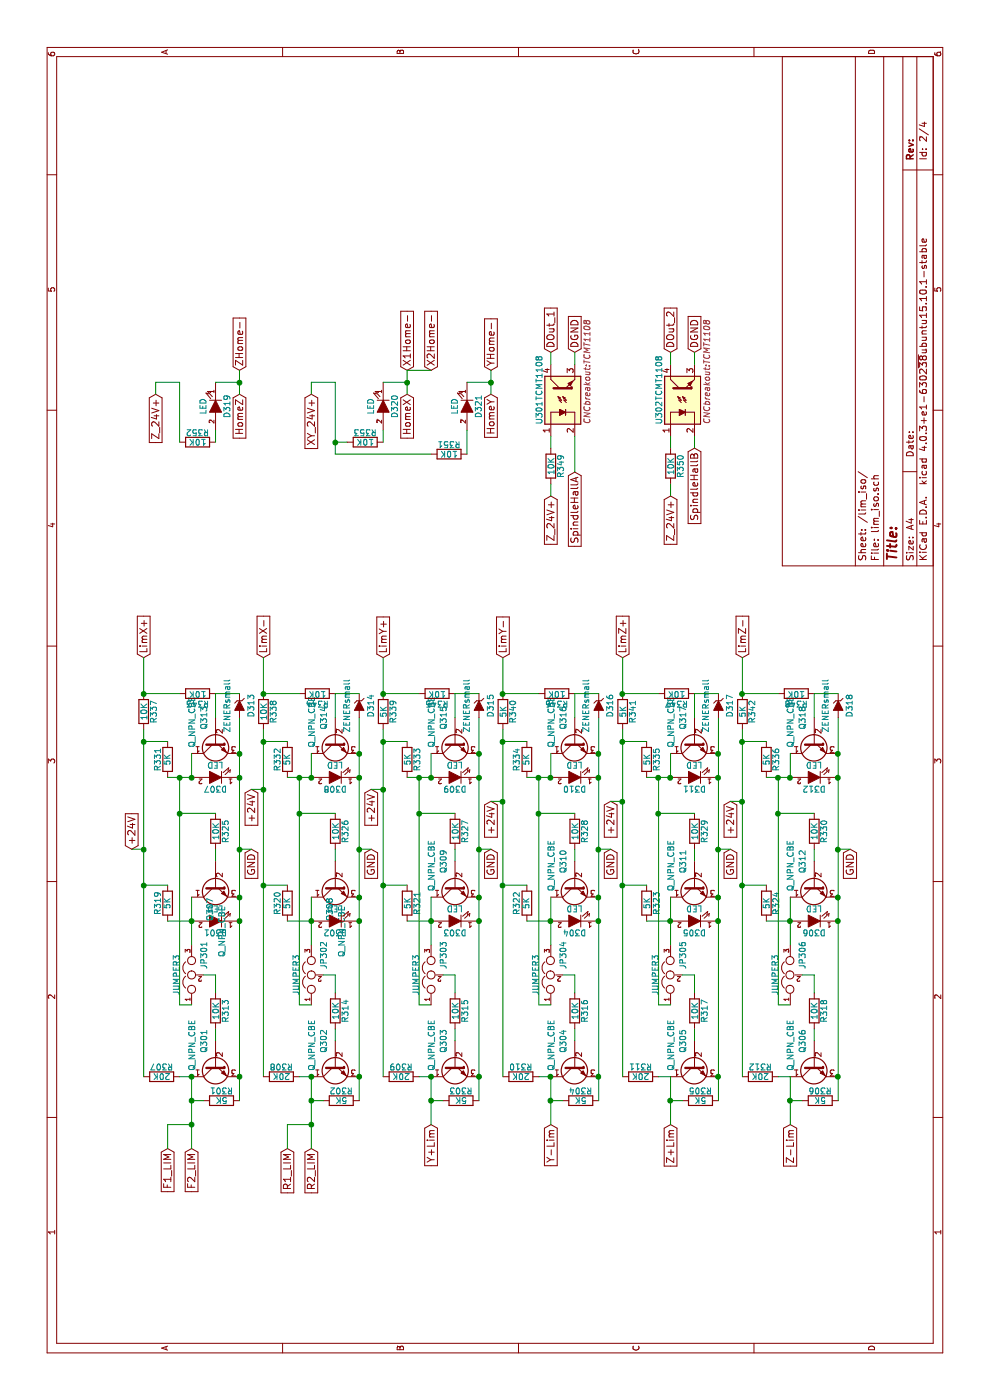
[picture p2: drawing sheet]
EESchema Schematic File Version 2
LIBS:power
LIBS:device
LIBS:transistors
LIBS:conn
LIBS:linear
LIBS:regul
LIBS:74xx
LIBS:cmos4000
LIBS:adc-dac
LIBS:memory
LIBS:xilinx
LIBS:microcontrollers
LIBS:dsp
LIBS:microchip
LIBS:analog_switches
LIBS:motorola
LIBS:texas
LIBS:intel
LIBS:audio
LIBS:interface
LIBS:digital-audio
LIBS:philips
LIBS:display
LIBS:cypress
LIBS:siliconi
LIBS:opto
LIBS:atmel
LIBS:contrib
LIBS:valves
LIBS:references
LIBS:FabLab
LIBS:CNCbreakout-cache
EELAYER 25 0
EELAYER END
$Descr A4 11693 8268
encoding utf-8
Sheet 2 4
Title ""
Date ""
Rev ""
Comp ""
Comment1 ""
Comment2 ""
Comment3 ""
Comment4 ""
$EndDescr
$Comp
L R R337
U 1 1
P 5750 1200
F 0 "R337" V 5830 1200 50  0000 C CNN
F 1 "10K" V 5750 1200 50  0000 C CNN
F 2 "Resistors_SMD:R_1206" V 5680 1200 50  0001 C CNN
F 3 "" H 5750 1200 50  0000 C CNN
	1    5750 1200
	0    1    1    0   
$EndComp
$Comp
L R R325
U 1 1
P 4750 1800
F 0 "R325" V 4830 1800 50  0000 C CNN
F 1 "10K" V 4750 1800 50  0000 C CNN
F 2 "Resistors_SMD:R_1206" V 4680 1800 50  0001 C CNN
F 3 "" H 4750 1800 50  0000 C CNN
	1    4750 1800
	0    1    1    0   
$EndComp
Text GLabel 4600 2100 0    60   Input ~ 0
GND
$Comp
L Q_NPN_CBE Q313
U 1 1
P 5500 1800
F 0 "Q313" H 5400 1900 50  0000 R CNN
F 1 "Q_NPN_CBE" H 5550 2000 50  0000 R CNN
F 2 "TO_SOT_Packages_SMD:SOT-23" H 5700 1900 50  0001 C CNN
F 3 "" H 5500 1800 50  0000 C CNN
	1    5500 1800
	-1   0    0    -1  
$EndComp
$Comp
L R R313
U 1 1
P 3250 1800
F 0 "R313" V 3330 1800 50  0000 C CNN
F 1 "10K" V 3250 1800 50  0000 C CNN
F 2 "Resistors_SMD:R_1206" V 3180 1800 50  0001 C CNN
F 3 "" H 3250 1800 50  0000 C CNN
	1    3250 1800
	0    1    1    0   
$EndComp
$Comp
L LED D301
U 1 1
P 4000 1800
F 0 "D301" H 4000 1900 50  0000 C CNN
F 1 "LED" H 4000 1700 50  0000 C CNN
F 2 "LEDs:LED_1206" H 4000 1800 50  0001 C CNN
F 3 "" H 4000 1800 50  0000 C CNN
	1    4000 1800
	0    -1   -1   0   
$EndComp
$Comp
L LED D307
U 1 1
P 5200 1800
F 0 "D307" H 5200 1900 50  0000 C CNN
F 1 "LED" H 5200 1700 50  0000 C CNN
F 2 "LEDs:LED_1206" H 5200 1800 50  0001 C CNN
F 3 "" H 5200 1800 50  0000 C CNN
	1    5200 1800
	0    -1   -1   0   
$EndComp
$Comp
L R R319
U 1 1
P 4150 1400
F 0 "R319" V 4230 1400 50  0000 C CNN
F 1 "5K" V 4150 1400 50  0000 C CNN
F 2 "Resistors_SMD:R_1206" V 4080 1400 50  0001 C CNN
F 3 "" H 4150 1400 50  0000 C CNN
	1    4150 1400
	0    -1   -1   0   
$EndComp
$Comp
L R R331
U 1 1
P 5350 1400
F 0 "R331" V 5430 1400 50  0000 C CNN
F 1 "5K" V 5350 1400 50  0000 C CNN
F 2 "Resistors_SMD:R_1206" V 5280 1400 50  0001 C CNN
F 3 "" H 5350 1400 50  0000 C CNN
	1    5350 1400
	0    -1   -1   0   
$EndComp
Text GLabel 4600 1100 2    60   Input ~ 0
+24V
$Comp
L Q_NPN_CBE Q308
U 1 1
P 4300 2800
F 0 "Q308" H 4600 2850 50  0000 R CNN
F 1 "Q_NPN_CBE" H 4900 2750 50  0000 R CNN
F 2 "TO_SOT_Packages_SMD:SOT-23" H 4500 2900 50  0001 C CNN
F 3 "" H 4300 2800 50  0000 C CNN
	1    4300 2800
	-1   0    0    -1  
$EndComp
$Comp
L R R338
U 1 1
P 5750 2200
F 0 "R338" V 5830 2200 50  0000 C CNN
F 1 "10K" V 5750 2200 50  0000 C CNN
F 2 "Resistors_SMD:R_1206" V 5680 2200 50  0001 C CNN
F 3 "" H 5750 2200 50  0000 C CNN
	1    5750 2200
	0    1    1    0   
$EndComp
$Comp
L R R326
U 1 1
P 4750 2800
F 0 "R326" V 4830 2800 50  0000 C CNN
F 1 "10K" V 4750 2800 50  0000 C CNN
F 2 "Resistors_SMD:R_1206" V 4680 2800 50  0001 C CNN
F 3 "" H 4750 2800 50  0000 C CNN
	1    4750 2800
	0    1    1    0   
$EndComp
Text GLabel 4600 3100 0    60   Input ~ 0
GND
$Comp
L Q_NPN_CBE Q314
U 1 1
P 5500 2800
F 0 "Q314" H 5400 2900 50  0000 R CNN
F 1 "Q_NPN_CBE" H 5550 3000 50  0000 R CNN
F 2 "TO_SOT_Packages_SMD:SOT-23" H 5700 2900 50  0001 C CNN
F 3 "" H 5500 2800 50  0000 C CNN
	1    5500 2800
	-1   0    0    -1  
$EndComp
$Comp
L R R314
U 1 1
P 3250 2800
F 0 "R314" V 3330 2800 50  0000 C CNN
F 1 "10K" V 3250 2800 50  0000 C CNN
F 2 "Resistors_SMD:R_1206" V 3180 2800 50  0001 C CNN
F 3 "" H 3250 2800 50  0000 C CNN
	1    3250 2800
	0    1    1    0   
$EndComp
$Comp
L LED D302
U 1 1
P 4000 2800
F 0 "D302" H 4000 2900 50  0000 C CNN
F 1 "LED" H 4000 2700 50  0000 C CNN
F 2 "LEDs:LED_1206" H 4000 2800 50  0001 C CNN
F 3 "" H 4000 2800 50  0000 C CNN
	1    4000 2800
	0    -1   -1   0   
$EndComp
$Comp
L LED D308
U 1 1
P 5200 2800
F 0 "D308" H 5200 2900 50  0000 C CNN
F 1 "LED" H 5200 2700 50  0000 C CNN
F 2 "LEDs:LED_1206" H 5200 2800 50  0001 C CNN
F 3 "" H 5200 2800 50  0000 C CNN
	1    5200 2800
	0    -1   -1   0   
$EndComp
$Comp
L R R332
U 1 1
P 5350 2400
F 0 "R332" V 5430 2400 50  0000 C CNN
F 1 "5K" V 5350 2400 50  0000 C CNN
F 2 "Resistors_SMD:R_1206" V 5280 2400 50  0001 C CNN
F 3 "" H 5350 2400 50  0000 C CNN
	1    5350 2400
	0    1    -1   0   
$EndComp
Text GLabel 5100 2100 0    60   Input ~ 0
+24V
$Comp
L R R339
U 1 1
P 5750 3200
F 0 "R339" V 5830 3200 50  0000 C CNN
F 1 "5K" V 5750 3200 50  0000 C CNN
F 2 "Resistors_SMD:R_1206" V 5680 3200 50  0001 C CNN
F 3 "" H 5750 3200 50  0000 C CNN
	1    5750 3200
	0    1    1    0   
$EndComp
$Comp
L R R327
U 1 1
P 4750 3800
F 0 "R327" V 4830 3800 50  0000 C CNN
F 1 "10K" V 4750 3800 50  0000 C CNN
F 2 "Resistors_SMD:R_1206" V 4680 3800 50  0001 C CNN
F 3 "" H 4750 3800 50  0000 C CNN
	1    4750 3800
	0    1    1    0   
$EndComp
Text GLabel 4600 4100 0    60   Input ~ 0
GND
$Comp
L Q_NPN_CBE Q315
U 1 1
P 5500 3800
F 0 "Q315" H 5400 3900 50  0000 R CNN
F 1 "Q_NPN_CBE" H 5550 4000 50  0000 R CNN
F 2 "TO_SOT_Packages_SMD:SOT-23" H 5700 3900 50  0001 C CNN
F 3 "" H 5500 3800 50  0000 C CNN
	1    5500 3800
	-1   0    0    -1  
$EndComp
$Comp
L R R315
U 1 1
P 3250 3800
F 0 "R315" V 3330 3800 50  0000 C CNN
F 1 "10K" V 3250 3800 50  0000 C CNN
F 2 "Resistors_SMD:R_1206" V 3180 3800 50  0001 C CNN
F 3 "" H 3250 3800 50  0000 C CNN
	1    3250 3800
	0    1    1    0   
$EndComp
$Comp
L LED D303
U 1 1
P 4000 3800
F 0 "D303" H 4000 3900 50  0000 C CNN
F 1 "LED" H 4000 3700 50  0000 C CNN
F 2 "LEDs:LED_1206" H 4000 3800 50  0001 C CNN
F 3 "" H 4000 3800 50  0000 C CNN
	1    4000 3800
	0    -1   -1   0   
$EndComp
$Comp
L LED D309
U 1 1
P 5200 3800
F 0 "D309" H 5200 3900 50  0000 C CNN
F 1 "LED" H 5200 3700 50  0000 C CNN
F 2 "LEDs:LED_1206" H 5200 3800 50  0001 C CNN
F 3 "" H 5200 3800 50  0000 C CNN
	1    5200 3800
	0    -1   -1   0   
$EndComp
$Comp
L R R333
U 1 1
P 5350 3400
F 0 "R333" V 5430 3400 50  0000 C CNN
F 1 "5K" V 5350 3400 50  0000 C CNN
F 2 "Resistors_SMD:R_1206" V 5280 3400 50  0001 C CNN
F 3 "" H 5350 3400 50  0000 C CNN
	1    5350 3400
	0    1    1    0   
$EndComp
Text GLabel 5100 3100 0    60   Input ~ 0
+24V
$Comp
L R R340
U 1 1
P 5750 4200
F 0 "R340" V 5830 4200 50  0000 C CNN
F 1 "5K" V 5750 4200 50  0000 C CNN
F 2 "Resistors_SMD:R_1206" V 5680 4200 50  0001 C CNN
F 3 "" H 5750 4200 50  0000 C CNN
	1    5750 4200
	0    1    1    0   
$EndComp
$Comp
L R R328
U 1 1
P 4750 4800
F 0 "R328" V 4830 4800 50  0000 C CNN
F 1 "10K" V 4750 4800 50  0000 C CNN
F 2 "Resistors_SMD:R_1206" V 4680 4800 50  0001 C CNN
F 3 "" H 4750 4800 50  0000 C CNN
	1    4750 4800
	0    1    1    0   
$EndComp
Text GLabel 4600 5100 0    60   Input ~ 0
GND
$Comp
L Q_NPN_CBE Q316
U 1 1
P 5500 4800
F 0 "Q316" H 5400 4900 50  0000 R CNN
F 1 "Q_NPN_CBE" H 5550 5000 50  0000 R CNN
F 2 "TO_SOT_Packages_SMD:SOT-23" H 5700 4900 50  0001 C CNN
F 3 "" H 5500 4800 50  0000 C CNN
	1    5500 4800
	-1   0    0    -1  
$EndComp
$Comp
L R R316
U 1 1
P 3250 4800
F 0 "R316" V 3330 4800 50  0000 C CNN
F 1 "10K" V 3250 4800 50  0000 C CNN
F 2 "Resistors_SMD:R_1206" V 3180 4800 50  0001 C CNN
F 3 "" H 3250 4800 50  0000 C CNN
	1    3250 4800
	0    1    1    0   
$EndComp
$Comp
L LED D304
U 1 1
P 4000 4800
F 0 "D304" H 4000 4900 50  0000 C CNN
F 1 "LED" H 4000 4700 50  0000 C CNN
F 2 "LEDs:LED_1206" H 4000 4800 50  0001 C CNN
F 3 "" H 4000 4800 50  0000 C CNN
	1    4000 4800
	0    -1   -1   0   
$EndComp
$Comp
L LED D310
U 1 1
P 5200 4800
F 0 "D310" H 5200 4900 50  0000 C CNN
F 1 "LED" H 5200 4700 50  0000 C CNN
F 2 "LEDs:LED_1206" H 5200 4800 50  0001 C CNN
F 3 "" H 5200 4800 50  0000 C CNN
	1    5200 4800
	0    -1   -1   0   
$EndComp
$Comp
L R R334
U 1 1
P 5350 4400
F 0 "R334" V 5430 4400 50  0000 C CNN
F 1 "5K" V 5350 4400 50  0000 C CNN
F 2 "Resistors_SMD:R_1206" V 5280 4400 50  0001 C CNN
F 3 "" H 5350 4400 50  0000 C CNN
	1    5350 4400
	0    1    -1   0   
$EndComp
Text GLabel 5000 4100 0    60   Input ~ 0
+24V
$Comp
L R R341
U 1 1
P 5750 5200
F 0 "R341" V 5830 5200 50  0000 C CNN
F 1 "5K" V 5750 5200 50  0000 C CNN
F 2 "Resistors_SMD:R_1206" V 5680 5200 50  0001 C CNN
F 3 "" H 5750 5200 50  0000 C CNN
	1    5750 5200
	0    1    1    0   
$EndComp
$Comp
L R R329
U 1 1
P 4750 5800
F 0 "R329" V 4830 5800 50  0000 C CNN
F 1 "10K" V 4750 5800 50  0000 C CNN
F 2 "Resistors_SMD:R_1206" V 4680 5800 50  0001 C CNN
F 3 "" H 4750 5800 50  0000 C CNN
	1    4750 5800
	0    1    1    0   
$EndComp
Text GLabel 4600 6100 0    60   Input ~ 0
GND
$Comp
L Q_NPN_CBE Q317
U 1 1
P 5500 5800
F 0 "Q317" H 5400 5900 50  0000 R CNN
F 1 "Q_NPN_CBE" H 5550 6000 50  0000 R CNN
F 2 "TO_SOT_Packages_SMD:SOT-23" H 5700 5900 50  0001 C CNN
F 3 "" H 5500 5800 50  0000 C CNN
	1    5500 5800
	-1   0    0    -1  
$EndComp
$Comp
L R R317
U 1 1
P 3250 5800
F 0 "R317" V 3330 5800 50  0000 C CNN
F 1 "10K" V 3250 5800 50  0000 C CNN
F 2 "Resistors_SMD:R_1206" V 3180 5800 50  0001 C CNN
F 3 "" H 3250 5800 50  0000 C CNN
	1    3250 5800
	0    1    1    0   
$EndComp
$Comp
L LED D305
U 1 1
P 4000 5800
F 0 "D305" H 4000 5900 50  0000 C CNN
F 1 "LED" H 4000 5700 50  0000 C CNN
F 2 "LEDs:LED_1206" H 4000 5800 50  0001 C CNN
F 3 "" H 4000 5800 50  0000 C CNN
	1    4000 5800
	0    -1   -1   0   
$EndComp
$Comp
L LED D311
U 1 1
P 5200 5800
F 0 "D311" H 5200 5900 50  0000 C CNN
F 1 "LED" H 5200 5700 50  0000 C CNN
F 2 "LEDs:LED_1206" H 5200 5800 50  0001 C CNN
F 3 "" H 5200 5800 50  0000 C CNN
	1    5200 5800
	0    -1   -1   0   
$EndComp
$Comp
L R R323
U 1 1
P 4150 5400
F 0 "R323" V 4230 5400 50  0000 C CNN
F 1 "5K" V 4150 5400 50  0000 C CNN
F 2 "Resistors_SMD:R_1206" V 4080 5400 50  0001 C CNN
F 3 "" H 4150 5400 50  0000 C CNN
	1    4150 5400
	0    1    1    0   
$EndComp
$Comp
L R R335
U 1 1
P 5350 5400
F 0 "R335" V 5430 5400 50  0000 C CNN
F 1 "5K" V 5350 5400 50  0000 C CNN
F 2 "Resistors_SMD:R_1206" V 5280 5400 50  0001 C CNN
F 3 "" H 5350 5400 50  0000 C CNN
	1    5350 5400
	0    1    1    0   
$EndComp
Text GLabel 5000 5100 0    60   Input ~ 0
+24V
$Comp
L R R342
U 1 1
P 5750 6200
F 0 "R342" V 5830 6200 50  0000 C CNN
F 1 "5K" V 5750 6200 50  0000 C CNN
F 2 "Resistors_SMD:R_1206" V 5680 6200 50  0001 C CNN
F 3 "" H 5750 6200 50  0000 C CNN
	1    5750 6200
	0    1    1    0   
$EndComp
$Comp
L R R330
U 1 1
P 4750 6800
F 0 "R330" V 4830 6800 50  0000 C CNN
F 1 "10K" V 4750 6800 50  0000 C CNN
F 2 "Resistors_SMD:R_1206" V 4680 6800 50  0001 C CNN
F 3 "" H 4750 6800 50  0000 C CNN
	1    4750 6800
	0    1    1    0   
$EndComp
Text GLabel 4600 7100 0    60   Input ~ 0
GND
$Comp
L Q_NPN_CBE Q318
U 1 1
P 5500 6800
F 0 "Q318" H 5400 6900 50  0000 R CNN
F 1 "Q_NPN_CBE" H 5550 7000 50  0000 R CNN
F 2 "TO_SOT_Packages_SMD:SOT-23" H 5700 6900 50  0001 C CNN
F 3 "" H 5500 6800 50  0000 C CNN
	1    5500 6800
	-1   0    0    -1  
$EndComp
$Comp
L R R318
U 1 1
P 3250 6800
F 0 "R318" V 3330 6800 50  0000 C CNN
F 1 "10K" V 3250 6800 50  0000 C CNN
F 2 "Resistors_SMD:R_1206" V 3180 6800 50  0001 C CNN
F 3 "" H 3250 6800 50  0000 C CNN
	1    3250 6800
	0    1    1    0   
$EndComp
$Comp
L LED D306
U 1 1
P 4000 6800
F 0 "D306" H 4000 6900 50  0000 C CNN
F 1 "LED" H 4000 6700 50  0000 C CNN
F 2 "LEDs:LED_1206" H 4000 6800 50  0001 C CNN
F 3 "" H 4000 6800 50  0000 C CNN
	1    4000 6800
	0    -1   -1   0   
$EndComp
$Comp
L LED D312
U 1 1
P 5200 6800
F 0 "D312" H 5200 6900 50  0000 C CNN
F 1 "LED" H 5200 6700 50  0000 C CNN
F 2 "LEDs:LED_1206" H 5200 6800 50  0001 C CNN
F 3 "" H 5200 6800 50  0000 C CNN
	1    5200 6800
	0    -1   -1   0   
$EndComp
$Comp
L R R336
U 1 1
P 5350 6400
F 0 "R336" V 5430 6400 50  0000 C CNN
F 1 "5K" V 5350 6400 50  0000 C CNN
F 2 "Resistors_SMD:R_1206" V 5280 6400 50  0001 C CNN
F 3 "" H 5350 6400 50  0000 C CNN
	1    5350 6400
	0    1    1    0   
$EndComp
Text GLabel 5000 6100 0    60   Input ~ 0
+24V
Text GLabel 6200 6200 2    60   Input ~ 0
LimZ-
Text GLabel 6200 5200 2    60   Input ~ 0
LimZ+
Text GLabel 6200 1200 2    60   Input ~ 0
LimX+
Text GLabel 6200 2200 2    60   Input ~ 0
LimX-
Text GLabel 6200 3200 2    60   Input ~ 0
LimY+
Text GLabel 6200 4200 2    60   Input ~ 0
LimY-
Text GLabel 2100 1400 0    60   Input ~ 0
F1_LIM
Text GLabel 2100 1600 0    60   Input ~ 0
F2_LIM
Text GLabel 2100 2600 0    60   Input ~ 0
R2_LIM
Text GLabel 2100 2400 0    60   Input ~ 0
R1_LIM
$Comp
L R R321
U 1 1
P 4150 3400
F 0 "R321" V 4230 3400 50  0000 C CNN
F 1 "5K" V 4150 3400 50  0000 C CNN
F 2 "Resistors_SMD:R_1206" V 4080 3400 50  0001 C CNN
F 3 "" H 4150 3400 50  0000 C CNN
	1    4150 3400
	0    1    1    0   
$EndComp
$Comp
L R R322
U 1 1
P 4150 4400
F 0 "R322" V 4230 4400 50  0000 C CNN
F 1 "5K" V 4150 4400 50  0000 C CNN
F 2 "Resistors_SMD:R_1206" V 4080 4400 50  0001 C CNN
F 3 "" H 4150 4400 50  0000 C CNN
	1    4150 4400
	0    1    -1   0   
$EndComp
$Comp
L R R324
U 1 1
P 4150 6400
F 0 "R324" V 4230 6400 50  0000 C CNN
F 1 "5K" V 4150 6400 50  0000 C CNN
F 2 "Resistors_SMD:R_1206" V 4080 6400 50  0001 C CNN
F 3 "" H 4150 6400 50  0000 C CNN
	1    4150 6400
	0    1    1    0   
$EndComp
Text GLabel 2300 3600 0    60   Input ~ 0
Y+Lim
Text GLabel 2300 4600 0    60   Input ~ 0
Y-Lim
Text GLabel 2300 5600 0    60   Input ~ 0
Z+Lim
Text GLabel 2300 6600 0    60   Input ~ 0
Z-Lim
$Comp
L R R320
U 1 1
P 4150 2400
F 0 "R320" V 4230 2400 50  0000 C CNN
F 1 "5K" V 4150 2400 50  0000 C CNN
F 2 "Resistors_SMD:R_1206" V 4080 2400 50  0001 C CNN
F 3 "" H 4150 2400 50  0000 C CNN
	1    4150 2400
	0    -1   -1   0   
$EndComp
Text GLabel 7550 5600 0    60   Input ~ 0
Z_24V+
$Comp
L R R350
U 1 1
P 7800 5600
F 0 "R350" V 7880 5600 50  0000 C CNN
F 1 "10K" V 7800 5600 50  0000 C CNN
F 2 "Resistors_SMD:R_1206" V 7730 5600 50  0001 C CNN
F 3 "" H 7800 5600 50  0000 C CNN
	1    7800 5600
	0    1    1    0   
$EndComp
Text GLabel 7950 5800 0    60   Input ~ 0
SpindleHallB
$Comp
L R R349
U 1 1
P 7800 4600
F 0 "R349" V 7880 4600 50  0000 C CNN
F 1 "10K" V 7800 4600 50  0000 C CNN
F 2 "Resistors_SMD:R_1206" V 7730 4600 50  0001 C CNN
F 3 "" H 7800 4600 50  0000 C CNN
	1    7800 4600
	0    1    1    0   
$EndComp
Text GLabel 7550 4600 0    60   Input ~ 0
Z_24V+
Text GLabel 7750 4800 0    60   Input ~ 0
SpindleHallA
$Comp
L R R352
U 1 1
P 8000 1650
F 0 "R352" V 8080 1650 50  0000 C CNN
F 1 "10K" V 8000 1650 50  0000 C CNN
F 2 "Resistors_SMD:R_1206" V 7930 1650 50  0001 C CNN
F 3 "" H 8000 1650 50  0000 C CNN
	1    8000 1650
	1    0    0    -1  
$EndComp
$Comp
L R R351
U 1 1
P 7900 3750
F 0 "R351" V 7980 3750 50  0000 C CNN
F 1 "10K" V 7900 3750 50  0000 C CNN
F 2 "Resistors_SMD:R_1206" V 7830 3750 50  0001 C CNN
F 3 "" H 7900 3750 50  0000 C CNN
	1    7900 3750
	1    0    0    -1  
$EndComp
$Comp
L R R353
U 1 1
P 8000 3050
F 0 "R353" V 8080 3050 50  0000 C CNN
F 1 "10K" V 8000 3050 50  0000 C CNN
F 2 "Resistors_SMD:R_1206" V 7930 3050 50  0001 C CNN
F 3 "" H 8000 3050 50  0000 C CNN
	1    8000 3050
	1    0    0    -1  
$EndComp
Text GLabel 8750 4800 2    60   Input ~ 0
DGND
Text GLabel 8750 5800 2    60   Input ~ 0
DGND
Text GLabel 8750 5600 2    60   Input ~ 0
DOut_2
Text GLabel 8750 4600 2    60   Input ~ 0
DOut_1
Text GLabel 8400 2000 0    60   Input ~ 0
HomeZ
$Comp
L LED D319
U 1 1
P 8300 1800
F 0 "D319" H 8300 1900 50  0000 C CNN
F 1 "LED" H 8300 1700 50  0000 C CNN
F 2 "LEDs:LED_1206" H 8300 1800 50  0001 C CNN
F 3 "" H 8300 1800 50  0000 C CNN
	1    8300 1800
	-1   0    0    1   
$EndComp
Text GLabel 8400 1300 0    60   Input ~ 0
Z_24V+
$Comp
L LED D321
U 1 1
P 8300 3900
F 0 "D321" H 8300 4000 50  0000 C CNN
F 1 "LED" H 8300 3800 50  0000 C CNN
F 2 "LEDs:LED_1206" H 8300 3900 50  0001 C CNN
F 3 "" H 8300 3900 50  0000 C CNN
	1    8300 3900
	-1   0    0    1   
$EndComp
$Comp
L LED D320
U 1 1
P 8300 3200
F 0 "D320" H 8300 3300 50  0000 C CNN
F 1 "LED" H 8300 3100 50  0000 C CNN
F 2 "LEDs:LED_1206" H 8300 3200 50  0001 C CNN
F 3 "" H 8300 3200 50  0000 C CNN
	1    8300 3200
	-1   0    0    1   
$EndComp
Text GLabel 8400 4100 0    60   Input ~ 0
HomeY
Text GLabel 8400 3400 0    60   Input ~ 0
HomeX
Text GLabel 8400 2600 0    60   Input ~ 0
XY_24V+
Text GLabel 8600 3400 2    60   Input ~ 0
X1Home-
Text GLabel 8600 2000 2    60   Input ~ 0
ZHome-
Text GLabel 8600 4100 2    60   Input ~ 0
YHome-
Text GLabel 8600 3600 2    60   Input ~ 0
X2Home-
$Comp
L TLP291 U302
U 1 1
P 8350 5700
F 0 "U302" H 8150 5900 50  0000 L CNN
F 1 "TCMT1108" H 8350 5900 50  0000 L CNN
F 2 "CNCbreakout:TCMT1108" H 8150 5500 50  0000 L CIN
F 3 "" H 8350 5700 50  0000 L CNN
	1    8350 5700
	1    0    0    -1  
$EndComp
$Comp
L TLP291 U301
U 1 1
P 8350 4700
F 0 "U301" H 8150 4900 50  0000 L CNN
F 1 "TCMT1108" H 8350 4900 50  0000 L CNN
F 2 "CNCbreakout:TCMT1108" H 8150 4500 50  0000 L CIN
F 3 "" H 8350 4700 50  0000 L CNN
	1    8350 4700
	1    0    0    -1  
$EndComp
$Comp
L JUMPER3 JP301
U 1 1
P 3550 1600
F 0 "JP301" H 3600 1500 50  0000 L CNN
F 1 "JUMPER3" H 3550 1700 50  0000 C BNN
F 2 "CNCbreakout:JumperDouble" H 3550 1600 50  0001 C CNN
F 3 "" H 3550 1600 50  0000 C CNN
	1    3550 1600
	1    0    0    -1  
$EndComp
$Comp
L Q_NPN_CBE Q307
U 1 1
P 4300 1800
F 0 "Q307" H 4600 1850 50  0000 R CNN
F 1 "Q_NPN_CBE" H 4900 1750 50  0000 R CNN
F 2 "TO_SOT_Packages_SMD:SOT-23" H 4500 1900 50  0001 C CNN
F 3 "" H 4300 1800 50  0000 C CNN
	1    4300 1800
	-1   0    0    -1  
$EndComp
$Comp
L Q_NPN_CBE Q301
U 1 1
P 2800 1800
F 0 "Q301" H 2700 1900 50  0000 R CNN
F 1 "Q_NPN_CBE" H 2850 2000 50  0000 R CNN
F 2 "TO_SOT_Packages_SMD:SOT-23" H 3000 1900 50  0001 C CNN
F 3 "" H 2800 1800 50  0000 C CNN
	1    2800 1800
	-1   0    0    -1  
$EndComp
$Comp
L R R343
U 1 1
P 5900 1650
F 0 "R343" V 5980 1650 50  0000 C CNN
F 1 "10K" V 5900 1650 50  0000 C CNN
F 2 "Resistors_SMD:R_1206" V 5830 1650 50  0001 C CNN
F 3 "" H 5900 1650 50  0000 C CNN
	1    5900 1650
	-1   0    0    1   
$EndComp
$Comp
L R R307
U 1 1
P 2700 1350
F 0 "R307" V 2780 1350 50  0000 C CNN
F 1 "20K" V 2700 1350 50  0000 C CNN
F 2 "Resistors_SMD:R_1206" V 2630 1350 50  0001 C CNN
F 3 "" H 2700 1350 50  0000 C CNN
	1    2700 1350
	1    0    0    -1  
$EndComp
$Comp
L R R301
U 1 1
P 2500 1850
F 0 "R301" V 2580 1850 50  0000 C CNN
F 1 "5K" V 2500 1850 50  0000 C CNN
F 2 "Resistors_SMD:R_1206" V 2430 1850 50  0001 C CNN
F 3 "" H 2500 1850 50  0000 C CNN
	1    2500 1850
	1    0    0    -1  
$EndComp
Wire Wire Line
	4600 3000 4600 3100
Connection ~ 4600 3000
Wire Wire Line
	6200 2200 5900 2200
Wire Wire Line
	7550 5600 7650 5600
Wire Wire Line
	7950 5600 8050 5600
Wire Wire Line
	7950 5800 8050 5800
Wire Wire Line
	7550 4600 7650 4600
Wire Wire Line
	7750 4800 8050 4800
Wire Wire Line
	8050 4600 7950 4600
Wire Wire Line
	8100 1800 8000 1800
Connection ~ 8000 2800
Wire Wire Line
	7900 2800 7900 3600
Wire Wire Line
	8000 2900 8000 2800
Wire Wire Line
	8100 3900 7900 3900
Wire Wire Line
	8100 3200 8000 3200
Wire Wire Line
	8750 4600 8650 4600
Wire Wire Line
	8750 5600 8650 5600
Wire Wire Line
	8500 1500 8500 1300
Wire Wire Line
	8000 1500 8500 1500
Connection ~ 8500 2000
Wire Wire Line
	8500 1800 8500 2000
Wire Wire Line
	8400 2000 8600 2000
Connection ~ 8500 4100
Wire Wire Line
	8500 3900 8500 4100
Connection ~ 8500 3400
Wire Wire Line
	8500 3200 8500 3400
Wire Wire Line
	8400 4100 8600 4100
Wire Wire Line
	8400 3400 8600 3400
Wire Wire Line
	8600 3400 8600 3600
Wire Wire Line
	8750 4800 8650 4800
Wire Wire Line
	8650 5800 8750 5800
Wire Wire Line
	8500 1300 8400 1300
Wire Wire Line
	7900 2800 8500 2800
Wire Wire Line
	8500 2800 8500 2600
Wire Wire Line
	8500 2600 8400 2600
Wire Wire Line
	5500 1200 5500 1400
Wire Wire Line
	2700 1200 5600 1200
Wire Wire Line
	4300 1200 4300 1400
Wire Wire Line
	4600 1100 4600 1200
Connection ~ 4600 1200
Wire Wire Line
	2500 2000 5700 2000
Connection ~ 5200 2000
Connection ~ 4200 2000
Connection ~ 4000 2000
Wire Wire Line
	3800 1600 4200 1600
Wire Wire Line
	5200 1600 5400 1600
Wire Wire Line
	5200 1400 5200 1600
Connection ~ 5200 1600
Wire Wire Line
	3100 1800 3000 1800
Wire Wire Line
	3400 1800 3550 1800
Wire Wire Line
	3550 1800 3550 1700
Wire Wire Line
	3300 1600 3300 1500
Wire Wire Line
	3300 1500 5200 1500
Connection ~ 5200 1500
Wire Wire Line
	4500 1800 4600 1800
Wire Wire Line
	4900 1800 4900 1500
Connection ~ 4900 1500
Connection ~ 5500 1200
Wire Wire Line
	5700 1800 5900 1800
Wire Wire Line
	5900 1500 5900 1200
Wire Wire Line
	5900 1200 6200 1200
Connection ~ 4000 1600
Wire Wire Line
	4000 1600 4000 1400
Connection ~ 2700 2000
Wire Wire Line
	2500 1600 2500 1700
Wire Wire Line
	2100 1600 2700 1600
Wire Wire Line
	2700 1600 2700 1500
Connection ~ 4300 1200
Wire Wire Line
	2100 1400 2300 1400
Wire Wire Line
	2300 1400 2300 1600
Connection ~ 2500 1600
Connection ~ 2300 1600
Wire Wire Line
	4600 2100 4600 2000
Connection ~ 4600 2000
$Comp
L JUMPER3 JP302
U 1 1
P 3550 2600
F 0 "JP302" H 3600 2500 50  0000 L CNN
F 1 "JUMPER3" H 3550 2700 50  0000 C BNN
F 2 "CNCbreakout:JumperDouble" H 3550 2600 50  0001 C CNN
F 3 "" H 3550 2600 50  0000 C CNN
	1    3550 2600
	1    0    0    -1  
$EndComp
Wire Wire Line
	3550 2700 3550 2800
Wire Wire Line
	3550 2800 3400 2800
Wire Wire Line
	3800 2600 4200 2600
Connection ~ 4000 2600
Wire Wire Line
	4000 2600 4000 2400
Wire Wire Line
	5500 2200 5500 2400
Wire Wire Line
	2700 2200 5600 2200
Wire Wire Line
	4300 2200 4300 2400
Connection ~ 5500 2200
Wire Wire Line
	5200 2400 5200 2600
Wire Wire Line
	5200 2600 5400 2600
Wire Wire Line
	3300 2500 5200 2500
Wire Wire Line
	3300 2500 3300 2600
Connection ~ 5200 2500
Wire Wire Line
	2500 3000 5700 3000
Connection ~ 5200 3000
Connection ~ 4200 3000
$Comp
L Q_NPN_CBE Q302
U 1 1
P 2800 2800
F 0 "Q302" H 2700 2900 50  0000 R CNN
F 1 "Q_NPN_CBE" H 2850 3000 50  0000 R CNN
F 2 "TO_SOT_Packages_SMD:SOT-23" H 3000 2900 50  0001 C CNN
F 3 "" H 2800 2800 50  0000 C CNN
	1    2800 2800
	-1   0    0    -1  
$EndComp
Connection ~ 4000 3000
Wire Wire Line
	3000 2800 3100 2800
$Comp
L R R308
U 1 1
P 2700 2350
F 0 "R308" V 2780 2350 50  0000 C CNN
F 1 "20K" V 2700 2350 50  0000 C CNN
F 2 "Resistors_SMD:R_1206" V 2630 2350 50  0001 C CNN
F 3 "" H 2700 2350 50  0000 C CNN
	1    2700 2350
	1    0    0    -1  
$EndComp
$Comp
L R R302
U 1 1
P 2500 2850
F 0 "R302" V 2580 2850 50  0000 C CNN
F 1 "5K" V 2500 2850 50  0000 C CNN
F 2 "Resistors_SMD:R_1206" V 2430 2850 50  0001 C CNN
F 3 "" H 2500 2850 50  0000 C CNN
	1    2500 2850
	1    0    0    -1  
$EndComp
Wire Wire Line
	2700 2600 2700 2500
Wire Wire Line
	2100 2600 2700 2600
Wire Wire Line
	2500 2600 2500 2700
Connection ~ 4300 2200
Wire Wire Line
	4500 2800 4600 2800
Wire Wire Line
	4900 2800 4900 2500
Connection ~ 4900 2500
$Comp
L R R344
U 1 1
P 5900 2650
F 0 "R344" V 5980 2650 50  0000 C CNN
F 1 "10K" V 5900 2650 50  0000 C CNN
F 2 "Resistors_SMD:R_1206" V 5830 2650 50  0001 C CNN
F 3 "" H 5900 2650 50  0000 C CNN
	1    5900 2650
	-1   0    0    1   
$EndComp
Wire Wire Line
	5700 2800 5900 2800
Connection ~ 2700 3000
Wire Wire Line
	5900 2200 5900 2500
Connection ~ 5900 2200
Connection ~ 5900 1200
Connection ~ 2700 1600
Connection ~ 2500 2600
Wire Wire Line
	2100 2400 2300 2400
Wire Wire Line
	2300 2400 2300 2600
Connection ~ 2300 2600
$Comp
L Q_NPN_CBE Q309
U 1 1
P 4300 3800
F 0 "Q309" H 4200 3900 50  0000 R CNN
F 1 "Q_NPN_CBE" H 4350 4000 50  0000 R CNN
F 2 "TO_SOT_Packages_SMD:SOT-23" H 4500 3900 50  0001 C CNN
F 3 "" H 4300 3800 50  0000 C CNN
	1    4300 3800
	-1   0    0    -1  
$EndComp
Wire Wire Line
	4000 3600 4000 3400
Connection ~ 4000 3600
Wire Wire Line
	5200 3600 5400 3600
Connection ~ 5200 3600
Wire Wire Line
	5200 3400 5200 3600
Wire Wire Line
	5100 2100 5100 2200
Connection ~ 5100 2200
Wire Wire Line
	5500 3200 5500 3400
Wire Wire Line
	2700 3200 5600 3200
Wire Wire Line
	4300 3200 4300 3400
Connection ~ 5500 3200
Wire Wire Line
	5100 3100 5100 3200
Connection ~ 5100 3200
Connection ~ 4300 3200
$Comp
L Q_NPN_CBE Q303
U 1 1
P 2800 3800
F 0 "Q303" H 2700 3900 50  0000 R CNN
F 1 "Q_NPN_CBE" H 2850 4000 50  0000 R CNN
F 2 "TO_SOT_Packages_SMD:SOT-23" H 3000 3900 50  0001 C CNN
F 3 "" H 2800 3800 50  0000 C CNN
	1    2800 3800
	-1   0    0    -1  
$EndComp
$Comp
L R R309
U 1 1
P 2700 3350
F 0 "R309" V 2780 3350 50  0000 C CNN
F 1 "20K" V 2700 3350 50  0000 C CNN
F 2 "Resistors_SMD:R_1206" V 2630 3350 50  0001 C CNN
F 3 "" H 2700 3350 50  0000 C CNN
	1    2700 3350
	1    0    0    -1  
$EndComp
$Comp
L R R303
U 1 1
P 2500 3850
F 0 "R303" V 2580 3850 50  0000 C CNN
F 1 "5K" V 2500 3850 50  0000 C CNN
F 2 "Resistors_SMD:R_1206" V 2430 3850 50  0001 C CNN
F 3 "" H 2500 3850 50  0000 C CNN
	1    2500 3850
	1    0    0    -1  
$EndComp
$Comp
L JUMPER3 JP304
U 1 1
P 3550 4600
F 0 "JP304" H 3600 4500 50  0000 L CNN
F 1 "JUMPER3" H 3550 4700 50  0000 C BNN
F 2 "CNCbreakout:JumperDouble" H 3550 4600 50  0001 C CNN
F 3 "" H 3550 4600 50  0000 C CNN
	1    3550 4600
	1    0    0    -1  
$EndComp
Wire Wire Line
	3000 3800 3100 3800
Wire Wire Line
	3400 3800 3550 3800
Wire Wire Line
	3550 3800 3550 3700
Wire Wire Line
	3300 3600 3300 3500
Wire Wire Line
	3300 3500 5200 3500
Connection ~ 5200 3500
Wire Wire Line
	3800 3600 4200 3600
Wire Wire Line
	4600 3800 4500 3800
Wire Wire Line
	4900 3800 4900 3500
Connection ~ 4900 3500
Wire Wire Line
	2500 4000 5700 4000
Connection ~ 2700 4000
Connection ~ 4000 4000
Connection ~ 4200 4000
Connection ~ 5200 4000
Wire Wire Line
	4600 4000 4600 4100
Connection ~ 4600 4000
$Comp
L R R345
U 1 1
P 5900 3650
F 0 "R345" V 5980 3650 50  0000 C CNN
F 1 "10K" V 5900 3650 50  0000 C CNN
F 2 "Resistors_SMD:R_1206" V 5830 3650 50  0001 C CNN
F 3 "" H 5900 3650 50  0000 C CNN
	1    5900 3650
	-1   0    0    1   
$EndComp
Wire Wire Line
	5900 3800 5700 3800
Wire Wire Line
	5900 3500 5900 3200
Wire Wire Line
	5900 3200 6200 3200
Connection ~ 5900 3200
Wire Wire Line
	2700 3600 2700 3500
Wire Wire Line
	2300 3600 2700 3600
Wire Wire Line
	2500 3600 2500 3700
Connection ~ 2700 3600
Connection ~ 2500 3600
$Comp
L Q_NPN_CBE Q310
U 1 1
P 4300 4800
F 0 "Q310" H 4200 4900 50  0000 R CNN
F 1 "Q_NPN_CBE" H 4350 5000 50  0000 R CNN
F 2 "TO_SOT_Packages_SMD:SOT-23" H 4500 4900 50  0001 C CNN
F 3 "" H 4300 4800 50  0000 C CNN
	1    4300 4800
	-1   0    0    -1  
$EndComp
$Comp
L Q_NPN_CBE Q304
U 1 1
P 2800 4800
F 0 "Q304" H 2700 4900 50  0000 R CNN
F 1 "Q_NPN_CBE" H 2850 5000 50  0000 R CNN
F 2 "TO_SOT_Packages_SMD:SOT-23" H 3000 4900 50  0001 C CNN
F 3 "" H 2800 4800 50  0000 C CNN
	1    2800 4800
	-1   0    0    -1  
$EndComp
$Comp
L R R304
U 1 1
P 2500 4850
F 0 "R304" V 2580 4850 50  0000 C CNN
F 1 "5K" V 2500 4850 50  0000 C CNN
F 2 "Resistors_SMD:R_1206" V 2430 4850 50  0001 C CNN
F 3 "" H 2500 4850 50  0000 C CNN
	1    2500 4850
	1    0    0    -1  
$EndComp
$Comp
L R R310
U 1 1
P 2700 4350
F 0 "R310" V 2780 4350 50  0000 C CNN
F 1 "20K" V 2700 4350 50  0000 C CNN
F 2 "Resistors_SMD:R_1206" V 2630 4350 50  0001 C CNN
F 3 "" H 2700 4350 50  0000 C CNN
	1    2700 4350
	1    0    0    -1  
$EndComp
$Comp
L R R346
U 1 1
P 5900 4650
F 0 "R346" V 5980 4650 50  0000 C CNN
F 1 "10K" V 5900 4650 50  0000 C CNN
F 2 "Resistors_SMD:R_1206" V 5830 4650 50  0001 C CNN
F 3 "" H 5900 4650 50  0000 C CNN
	1    5900 4650
	-1   0    0    1   
$EndComp
Wire Wire Line
	6200 4200 5900 4200
Wire Wire Line
	5900 4200 5900 4500
Wire Wire Line
	5900 4800 5700 4800
Wire Wire Line
	2700 4200 5600 4200
Wire Wire Line
	2700 4600 2700 4500
Wire Wire Line
	2300 4600 2700 4600
Wire Wire Line
	2500 4600 2500 4700
Connection ~ 2700 5000
Wire Wire Line
	2500 5000 5700 5000
Connection ~ 4000 5000
Connection ~ 4200 5000
Connection ~ 5200 5000
Wire Wire Line
	5200 4600 5400 4600
Wire Wire Line
	5200 4400 5200 4600
Wire Wire Line
	3800 4600 4200 4600
Wire Wire Line
	4000 4600 4000 4400
Wire Wire Line
	5500 4400 5500 4200
Connection ~ 5500 4200
Wire Wire Line
	4300 4400 4300 4200
Connection ~ 4300 4200
Connection ~ 4000 4600
Wire Wire Line
	3300 4600 3300 4500
Wire Wire Line
	3300 4500 5200 4500
Connection ~ 5200 4500
Wire Wire Line
	3400 4800 3550 4800
Wire Wire Line
	3550 4800 3550 4700
Wire Wire Line
	3100 4800 3000 4800
$Comp
L JUMPER3 JP303
U 1 1
P 3550 3600
F 0 "JP303" H 3600 3500 50  0000 L CNN
F 1 "JUMPER3" H 3550 3700 50  0000 C BNN
F 2 "CNCbreakout:JumperDouble" H 3550 3600 50  0001 C CNN
F 3 "" H 3550 3600 50  0000 C CNN
	1    3550 3600
	1    0    0    -1  
$EndComp
Wire Wire Line
	4500 4800 4600 4800
Wire Wire Line
	4900 4800 4900 4500
Connection ~ 4900 4500
Connection ~ 5200 4600
Connection ~ 5900 4200
Connection ~ 2700 4600
Connection ~ 2500 4600
$Comp
L Q_NPN_CBE Q311
U 1 1
P 4300 5800
F 0 "Q311" H 4200 5900 50  0000 R CNN
F 1 "Q_NPN_CBE" H 4350 6000 50  0000 R CNN
F 2 "TO_SOT_Packages_SMD:SOT-23" H 4500 5900 50  0001 C CNN
F 3 "" H 4300 5800 50  0000 C CNN
	1    4300 5800
	-1   0    0    -1  
$EndComp
$Comp
L R R305
U 1 1
P 2500 5850
F 0 "R305" V 2580 5850 50  0000 C CNN
F 1 "5K" V 2500 5850 50  0000 C CNN
F 2 "Resistors_SMD:R_1206" V 2430 5850 50  0001 C CNN
F 3 "" H 2500 5850 50  0000 C CNN
	1    2500 5850
	1    0    0    -1  
$EndComp
$Comp
L Q_NPN_CBE Q305
U 1 1
P 2800 5800
F 0 "Q305" H 2700 5900 50  0000 R CNN
F 1 "Q_NPN_CBE" H 2850 6000 50  0000 R CNN
F 2 "TO_SOT_Packages_SMD:SOT-23" H 3000 5900 50  0001 C CNN
F 3 "" H 2800 5800 50  0000 C CNN
	1    2800 5800
	-1   0    0    -1  
$EndComp
$Comp
L R R311
U 1 1
P 2700 5350
F 0 "R311" V 2780 5350 50  0000 C CNN
F 1 "20K" V 2700 5350 50  0000 C CNN
F 2 "Resistors_SMD:R_1206" V 2630 5350 50  0001 C CNN
F 3 "" H 2700 5350 50  0000 C CNN
	1    2700 5350
	1    0    0    -1  
$EndComp
$Comp
L JUMPER3 JP305
U 1 1
P 3550 5600
F 0 "JP305" H 3600 5500 50  0000 L CNN
F 1 "JUMPER3" H 3550 5700 50  0000 C BNN
F 2 "CNCbreakout:JumperDouble" H 3550 5600 50  0001 C CNN
F 3 "" H 3550 5600 50  0000 C CNN
	1    3550 5600
	1    0    0    -1  
$EndComp
$Comp
L R R347
U 1 1
P 5900 5650
F 0 "R347" V 5980 5650 50  0000 C CNN
F 1 "10K" V 5900 5650 50  0000 C CNN
F 2 "Resistors_SMD:R_1206" V 5830 5650 50  0001 C CNN
F 3 "" H 5900 5650 50  0000 C CNN
	1    5900 5650
	-1   0    0    1   
$EndComp
$Comp
L R R306
U 1 1
P 2500 6850
F 0 "R306" V 2580 6850 50  0000 C CNN
F 1 "5K" V 2500 6850 50  0000 C CNN
F 2 "Resistors_SMD:R_1206" V 2430 6850 50  0001 C CNN
F 3 "" H 2500 6850 50  0000 C CNN
	1    2500 6850
	1    0    0    -1  
$EndComp
$Comp
L Q_NPN_CBE Q306
U 1 1
P 2800 6800
F 0 "Q306" H 2700 6900 50  0000 R CNN
F 1 "Q_NPN_CBE" H 2850 7000 50  0000 R CNN
F 2 "TO_SOT_Packages_SMD:SOT-23" H 3000 6900 50  0001 C CNN
F 3 "" H 2800 6800 50  0000 C CNN
	1    2800 6800
	-1   0    0    -1  
$EndComp
$Comp
L R R312
U 1 1
P 2700 6350
F 0 "R312" V 2780 6350 50  0000 C CNN
F 1 "20K" V 2700 6350 50  0000 C CNN
F 2 "Resistors_SMD:R_1206" V 2630 6350 50  0001 C CNN
F 3 "" H 2700 6350 50  0000 C CNN
	1    2700 6350
	1    0    0    -1  
$EndComp
$Comp
L JUMPER3 JP306
U 1 1
P 3550 6600
F 0 "JP306" H 3600 6500 50  0000 L CNN
F 1 "JUMPER3" H 3550 6700 50  0000 C BNN
F 2 "CNCbreakout:JumperDouble" H 3550 6600 50  0001 C CNN
F 3 "" H 3550 6600 50  0000 C CNN
	1    3550 6600
	1    0    0    -1  
$EndComp
Wire Wire Line
	2500 7000 5700 7000
Connection ~ 5200 7000
Connection ~ 4000 7000
Connection ~ 2700 7000
Wire Wire Line
	2500 6700 2500 6600
Wire Wire Line
	2300 6600 2700 6600
Wire Wire Line
	2700 6600 2700 6500
Wire Wire Line
	3000 6800 3100 6800
Wire Wire Line
	3400 6800 3550 6800
Wire Wire Line
	3550 6800 3550 6700
Wire Wire Line
	3800 6600 4200 6600
Wire Wire Line
	4000 6600 4000 6400
$Comp
L Q_NPN_CBE Q312
U 1 1
P 4300 6800
F 0 "Q312" H 4200 6900 50  0000 R CNN
F 1 "Q_NPN_CBE" H 4350 7000 50  0000 R CNN
F 2 "TO_SOT_Packages_SMD:SOT-23" H 4500 6900 50  0001 C CNN
F 3 "" H 4300 6800 50  0000 C CNN
	1    4300 6800
	-1   0    0    -1  
$EndComp
Connection ~ 4000 6600
Wire Wire Line
	4500 6800 4600 6800
Wire Wire Line
	4600 7100 4600 7000
Connection ~ 4600 7000
Wire Wire Line
	5200 6400 5200 6600
Wire Wire Line
	4900 6500 4900 6800
Connection ~ 5200 6600
Wire Wire Line
	3300 6500 5200 6500
Wire Wire Line
	3300 6500 3300 6600
Connection ~ 5200 6500
Wire Wire Line
	4300 6400 4300 6200
Wire Wire Line
	2700 6200 5600 6200
Wire Wire Line
	5500 6200 5500 6400
Connection ~ 5500 6200
$Comp
L R R348
U 1 1
P 5900 6650
F 0 "R348" V 5980 6650 50  0000 C CNN
F 1 "10K" V 5900 6650 50  0000 C CNN
F 2 "Resistors_SMD:R_1206" V 5830 6650 50  0001 C CNN
F 3 "" H 5900 6650 50  0000 C CNN
	1    5900 6650
	-1   0    0    1   
$EndComp
Wire Wire Line
	5900 6800 5700 6800
Wire Wire Line
	5900 6500 5900 6200
Wire Wire Line
	5900 6200 6200 6200
Connection ~ 4300 6200
Wire Wire Line
	2500 6000 5700 6000
Connection ~ 2700 6000
Connection ~ 4000 6000
Connection ~ 4200 6000
Connection ~ 5200 6000
Wire Wire Line
	5700 5800 5900 5800
Wire Wire Line
	5900 5500 5900 5200
Wire Wire Line
	5900 5200 6200 5200
Wire Wire Line
	2700 5200 5600 5200
Wire Wire Line
	5500 5200 5500 5400
Wire Wire Line
	5200 5400 5200 5600
Wire Wire Line
	5000 5100 5000 5200
Connection ~ 5500 5200
Wire Wire Line
	4300 5200 4300 5400
Connection ~ 5000 5200
Wire Wire Line
	4000 5400 4000 5600
Wire Wire Line
	3800 5600 4200 5600
Connection ~ 4000 5600
Wire Wire Line
	3300 5600 3300 5500
Wire Wire Line
	3300 5500 5200 5500
Connection ~ 5200 5500
Wire Wire Line
	4900 5500 4900 5800
Connection ~ 5200 5600
Wire Wire Line
	3550 5700 3550 5800
Wire Wire Line
	3550 5800 3400 5800
Wire Wire Line
	3100 5800 3000 5800
Wire Wire Line
	2700 5600 2700 5500
Wire Wire Line
	2300 5600 2700 5600
Wire Wire Line
	2500 5600 2500 5700
Connection ~ 2500 6600
Connection ~ 2500 5600
Connection ~ 4300 5200
Wire Wire Line
	4600 5800 4500 5800
Wire Wire Line
	4600 5100 4600 5000
Connection ~ 4600 5000
Wire Wire Line
	4600 6100 4600 6000
Connection ~ 4600 6000
Wire Wire Line
	5000 6100 5000 6200
Connection ~ 5000 6200
Connection ~ 4900 5500
Connection ~ 4900 6500
Wire Wire Line
	5200 6600 5400 6600
$Comp
L ZENERsmall D313
U 1 1
P 5800 2000
F 0 "D313" H 5800 2100 50  0000 C CNN
F 1 "ZENERsmall" H 5800 1900 50  0000 C CNN
F 2 "Diodes_SMD:SOD-123" H 5800 2000 50  0001 C CNN
F 3 "" H 5800 2000 50  0000 C CNN
	1    5800 2000
	-1   0    0    1   
$EndComp
$Comp
L ZENERsmall D314
U 1 1
P 5800 3000
F 0 "D314" H 5800 3100 50  0000 C CNN
F 1 "ZENERsmall" H 5800 2900 50  0000 C CNN
F 2 "Diodes_SMD:SOD-123" H 5800 3000 50  0001 C CNN
F 3 "" H 5800 3000 50  0000 C CNN
	1    5800 3000
	-1   0    0    1   
$EndComp
$Comp
L ZENERsmall D315
U 1 1
P 5800 4000
F 0 "D315" H 5800 4100 50  0000 C CNN
F 1 "ZENERsmall" H 5800 3900 50  0000 C CNN
F 2 "Diodes_SMD:SOD-123" H 5800 4000 50  0001 C CNN
F 3 "" H 5800 4000 50  0000 C CNN
	1    5800 4000
	-1   0    0    1   
$EndComp
$Comp
L ZENERsmall D316
U 1 1
P 5800 5000
F 0 "D316" H 5800 5100 50  0000 C CNN
F 1 "ZENERsmall" H 5800 4900 50  0000 C CNN
F 2 "Diodes_SMD:SOD-123" H 5800 5000 50  0001 C CNN
F 3 "" H 5800 5000 50  0000 C CNN
	1    5800 5000
	-1   0    0    1   
$EndComp
$Comp
L ZENERsmall D317
U 1 1
P 5800 6000
F 0 "D317" H 5800 6100 50  0000 C CNN
F 1 "ZENERsmall" H 5800 5900 50  0000 C CNN
F 2 "Diodes_SMD:SOD-123" H 5800 6000 50  0001 C CNN
F 3 "" H 5800 6000 50  0000 C CNN
	1    5800 6000
	-1   0    0    1   
$EndComp
$Comp
L ZENERsmall D318
U 1 1
P 5800 7000
F 0 "D318" H 5800 7100 50  0000 C CNN
F 1 "ZENERsmall" H 5800 6900 50  0000 C CNN
F 2 "Diodes_SMD:SOD-123" H 5800 7000 50  0001 C CNN
F 3 "" H 5800 7000 50  0000 C CNN
	1    5800 7000
	-1   0    0    1   
$EndComp
Connection ~ 5400 7000
Wire Wire Line
	5900 7000 5900 6800
Connection ~ 5400 6000
Wire Wire Line
	5900 5800 5900 6000
Connection ~ 5400 5000
Wire Wire Line
	5900 5000 5900 4800
Connection ~ 5400 4000
Wire Wire Line
	5900 4000 5900 3800
Connection ~ 5400 3000
Wire Wire Line
	5900 2800 5900 3000
Connection ~ 5400 2000
Wire Wire Line
	5900 1800 5900 2000
Connection ~ 5200 2600
Connection ~ 2700 2600
Wire Wire Line
	5200 5600 5400 5600
Connection ~ 5900 5200
Connection ~ 5900 6200
Connection ~ 4200 7000
Wire Wire Line
	5000 4100 5000 4200
Connection ~ 5000 4200
$EndSCHEMATC
